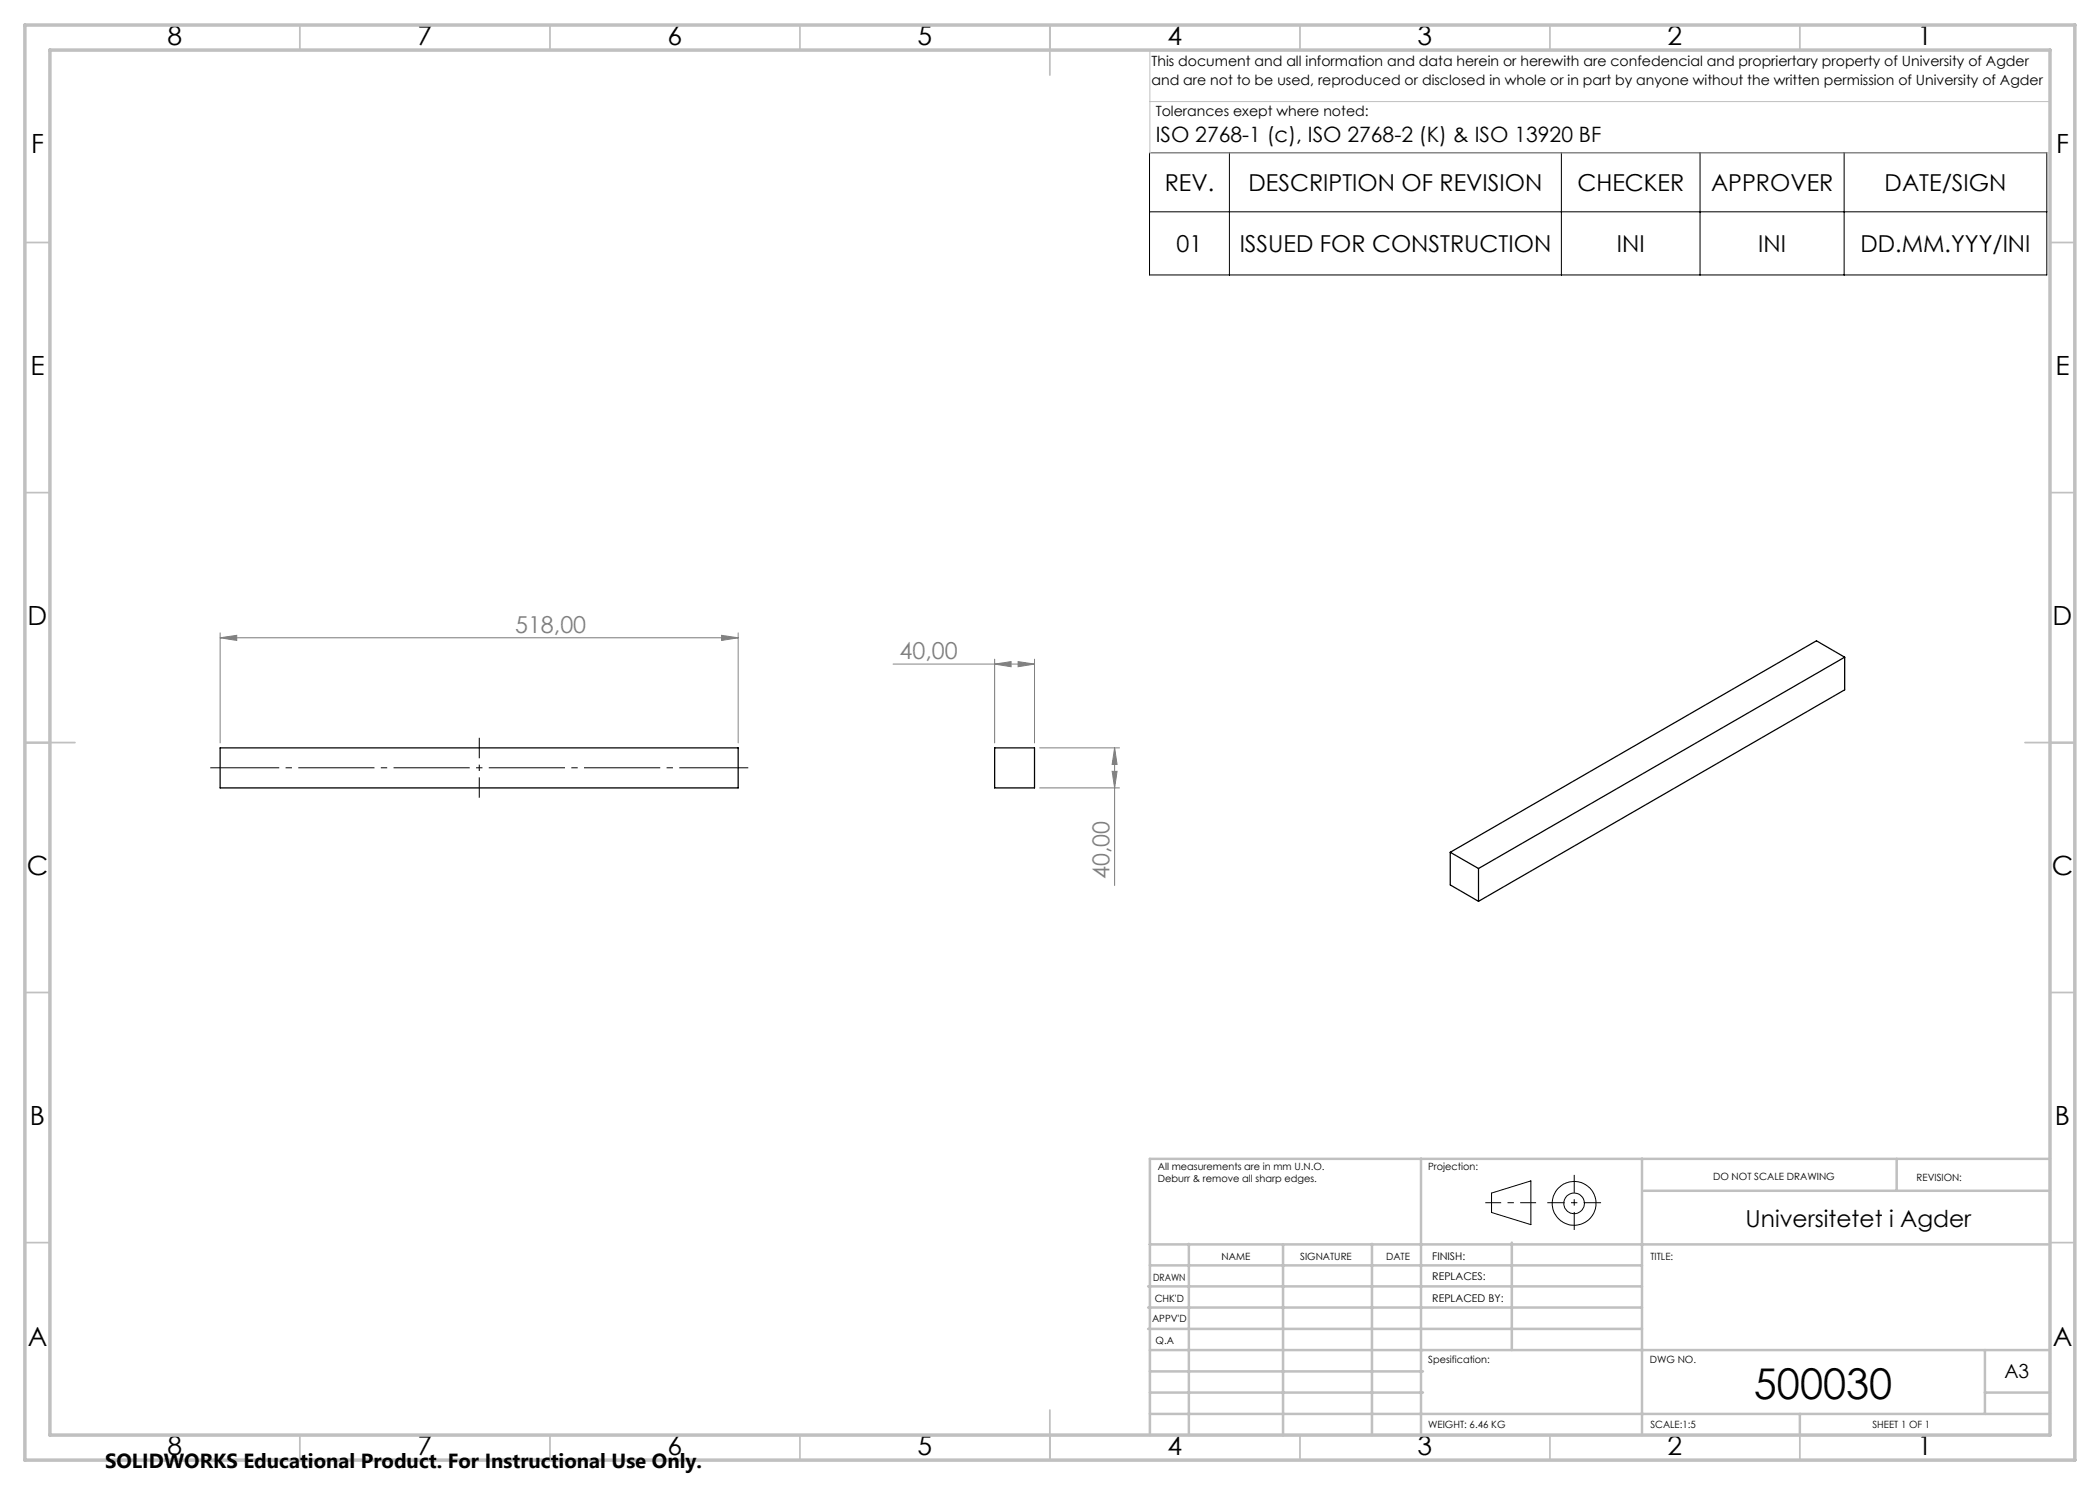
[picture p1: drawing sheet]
<svg xmlns="http://www.w3.org/2000/svg" width="420mm" height="297mm" viewBox="0 0 420 297" stroke-linecap="round" stroke-linejoin="round" font-family="sans-serif">
<path d="M368.9 131.4l-5.6-3.2-73.2 42.3M368.9 131.4l-73.2 42.3M368.9 131.4v6.6l-73.2 42.3M44 149.6h103.6v8h-103.6zM198.9 149.6h8v8h-8zM290.1 170.5l5.6 3.2M290.1 170.5v6.5l5.6 3.3M295.7 173.7v6.6" fill="none" stroke="#000" stroke-width=".25"/>
<g fill="none" stroke="#808080" stroke-width=".2">
<path d="M44 127.6l3.3-.5v1zM44 126.6v22M44 127.6h103.6M144.3 127.1l3.3 .5-3.3 .5zM147.6 126.6v22M178.6 132.8h28.3M198.9 132.8l3.3-.5v1zM198.9 131.8v16.8M203.6 132.3l3.3 .5-3.3 .5zM206.9 131.8v16.8M207.9 149.6h16M207.9 157.6h16"/>
<path d="M222.4 154.3h1l-.5 3.3zM222.9 149.6v27.5M222.9 149.6l.5 3.3h-1z"/>
</g>
<g fill="none" stroke="#000" stroke-width=".2">
<path d="M229.9 30.5h179.5v24.5h-179.5zM245.9 30.5v24.5M312.3 30.5v24.5M340 30.5v24.5M368.8 30.5v24.5M229.9 42.4h179.5M298.3 238.6l7.9-2.4v8.7l-7.9-2.4z"/>
<circle cx="314.8" cy="240.7" r="2.07"/>
<circle cx="314.8" cy="240.7" r="4.4"/>
</g>
<path d="M42.1 153.6h107.6" fill="none" stroke="#000" stroke-width=".2" stroke-dasharray="15.2 1.3 1.3 1.3" stroke-dashoffset="1.4" stroke-linecap="butt"/>
<path d="M95.9 147.6v12" fill="none" stroke="#000" stroke-width=".2" stroke-dasharray="15.2 1.3 1.3 1.3" stroke-dashoffset="11.1" stroke-linecap="butt"/>
<path d="M297.1 240.5h10.1" fill="none" stroke="#000" stroke-width=".2" stroke-dasharray="15.2 1.3 1.3 1.3" stroke-dashoffset="12.1" stroke-linecap="butt"/>
<path d="M314.8 235v11" fill="none" stroke="#000" stroke-width=".2" stroke-dasharray="15.2 1.3 1.3 1.3" stroke-dashoffset="11.6" stroke-linecap="butt"/>
<path d="M309.5 240.5h10.7" fill="none" stroke="#000" stroke-width=".2" stroke-dasharray="15.2 1.3 1.3 1.3" stroke-dashoffset="11.8" stroke-linecap="butt"/>
<path d="M230 10v20.6h180M230.5 10h179.5v33M230 20.3h180" fill="none" stroke="#c0c0c0" stroke-width=".2"/>
<g fill="none" stroke="#c0c0c0" stroke-width=".35">
<path d="M60 5v5M110 5v5M160 5v5M210 5v10M260 5v5M310 5v5M360 5v5M5 48.5h5M410 48.5h5M5 98.5h5M410 98.5h5M5 148.5h10"/>
<path d="M405 148.5h10M5 198.5h5M410 198.5h5M5 248.5h5M410 248.5h5M60 287v5M110 287v5M160 287v5M210 282v10M260 287v5M310 287v5M360 287v5"/>
</g>
<g fill="none" stroke="#c0c0c0" stroke-width=".5">
<path d="M284.2 231.8v55.2M328.4 231.8v55.2M328.8 238.2h81.2M379.3 231.8v6.4M410 231.8h-180v55.2M229.6 257.3h98.8M230 248.9h179.6M230 253.1h98.4M237.8 248.8v38.2M256.6 248.9v38.2M274.4 248.8v38.2M302.4 248.5v21.5"/>
<path d="M229.6 265.8h98.8M229.6 261.5h98.8M230 278.5h54.6M230 274.3h54.6M230 270h180M397 278.5h13M397 270v12.8M230 282.8h180M360 282.8v4.2"/>
</g>
<path d="M5 5h410v287h-410zM10 10h400v277h-400z" fill="none" stroke="#c0c0c0" stroke-width=".7"/>
<g fill="#808080">
<path d="M144.3 127.1l3.3 .5-3.3 .5zM44 127.6l3.3-.5v1zM203.6 132.3l3.3 .5-3.3 .5zM198.9 132.8l3.3-.5v1z"/>
<path d="M222.9 149.6l.5 3.3h-1zM222.4 154.3h1l-.5 3.3z"/>
</g>
<text font-size="8.5" x="350.8" y="279.7">500030</text>
<g font-size="5.3">
<text x="33.5" y="8.9">8</text>
<text x="83.5" y="8.9">7</text>
<text x="133.5" y="8.9">6</text>
<text x="183.5" y="8.9">5</text>
<text x="233.5" y="8.9">4</text>
<text x="283.5" y="8.9">3</text>
<text x="333.5" y="8.9">2</text>
<text x="383.5" y="8.9">1</text>
<text x="6.2" y="30.7">F</text>
<text x="411.2" y="30.7">F</text>
<text x="6.1" y="74.9">E</text>
<text x="411.1" y="74.9">E</text>
<text x="5.5" y="124.9">D</text>
<text x="410.5" y="124.9">D</text>
<text x="5.3" y="174.9">C</text>
<text x="410.3" y="174.9">C</text>
<text x="6" y="224.9">B</text>
<text x="411" y="224.9">B</text>
<text x="5.5" y="269.2">A</text>
<text x="410.5" y="269.2">A</text>
<text x="33.5" y="290.9">8</text>
<text x="83.5" y="290.9">7</text>
<text x="133.5" y="290.9">6</text>
<text x="183.5" y="290.9">5</text>
<text x="233.5" y="290.9">4</text>
<text x="283.5" y="290.9">3</text>
<text x="333.5" y="290.9">2</text>
<text x="383.5" y="290.9">1</text>
</g>
<g font-size="4.7">
<text x="233" y="38.1">REV.</text>
<text x="249.7" y="38.1">DESCRIPTION OF REVISION</text>
<text x="315.5" y="38.1">CHECKER</text>
<text x="342.2" y="38.1">APPROVER</text>
<text x="376.9" y="38.1">DATE/SIGN</text>
<text x="235.3" y="50.3">01</text>
<text x="247.9" y="50.3">ISSUED FOR CONSTRUCTION</text>
<text x="323.4" y="50.3">INI</text>
<text x="351.7" y="50.3">INI</text>
<text x="372.1" y="50.3">DD.MM.YYY/INI</text>
<text x="349.1" y="245.3">Universitetet i Agder</text>
</g>
<g font-size="4.7" fill="#808080">
<text x="103" y="126.5">518,00</text>
<text x="179.9" y="131.8">40,00</text>
<text x="221.9" y="175.8" transform="rotate(-90 221.9 175.8)">40,00</text>
</g>
<text font-size="4.2" x="231.1" y="28.5">ISO 2768-1 (c), ISO 2768-2 (K) &amp; ISO 13920 BF</text>
<text font-size="4.1" x="21" y="293.7">SOLIDWORKS Educational Product. For Instructional Use Only.</text>
<text font-size="3.9" x="400.9" y="275.5">A3</text>
<g font-size="2.8">
<text x="230.3" y="13.1">This document and all information and data herein or herewith are confedencial and propriertary property of University of Agder</text>
<text x="230.3" y="16.9">and are not to be used, reproduced or disclosed in whole or in part by anyone without the written permission of University of Agder</text>
<text x="231.1" y="23.1">Tolerances exept where noted:</text>
</g>
<g font-size="2.1">
<text x="286.4" y="251.9">FINISH:</text>
<text x="286.5" y="256">REPLACES:</text>
<text x="286.5" y="260.4">REPLACED BY:</text>
</g>
<g font-size="2">
<text x="231.6" y="234">All measurements are in mm U.N.O.</text>
<text x="285.6" y="234">Projection:</text>
<text x="231.6" y="236.5">Deburr &amp; remove all sharp edges.</text>
<text x="342.6" y="236">DO NOT SCALE DRAWING</text>
<text x="383.3" y="236.2">REVISION:</text>
<text x="244.3" y="252">NAME</text>
<text x="260" y="251.9">SIGNATURE</text>
<text x="277.2" y="251.9">DATE</text>
<text x="330.1" y="251.9">TITLE:</text>
<text x="230.6" y="256.1">DRAWN</text>
<text x="230.9" y="260.3">CHK'D</text>
<text x="230.4" y="264.4">APPV'D</text>
<text x="231.1" y="268.8">Q.A</text>
<text x="285.6" y="272.5">Spesification:</text>
<text x="330" y="272.5">DWG NO.</text>
<text x="285.6" y="285.5">WEIGHT: 6.46 KG</text>
<text x="330.1" y="285.6">SCALE:1:5</text>
<text x="374.5" y="285.6">SHEET 1 OF 1</text>
</g>
</svg>
